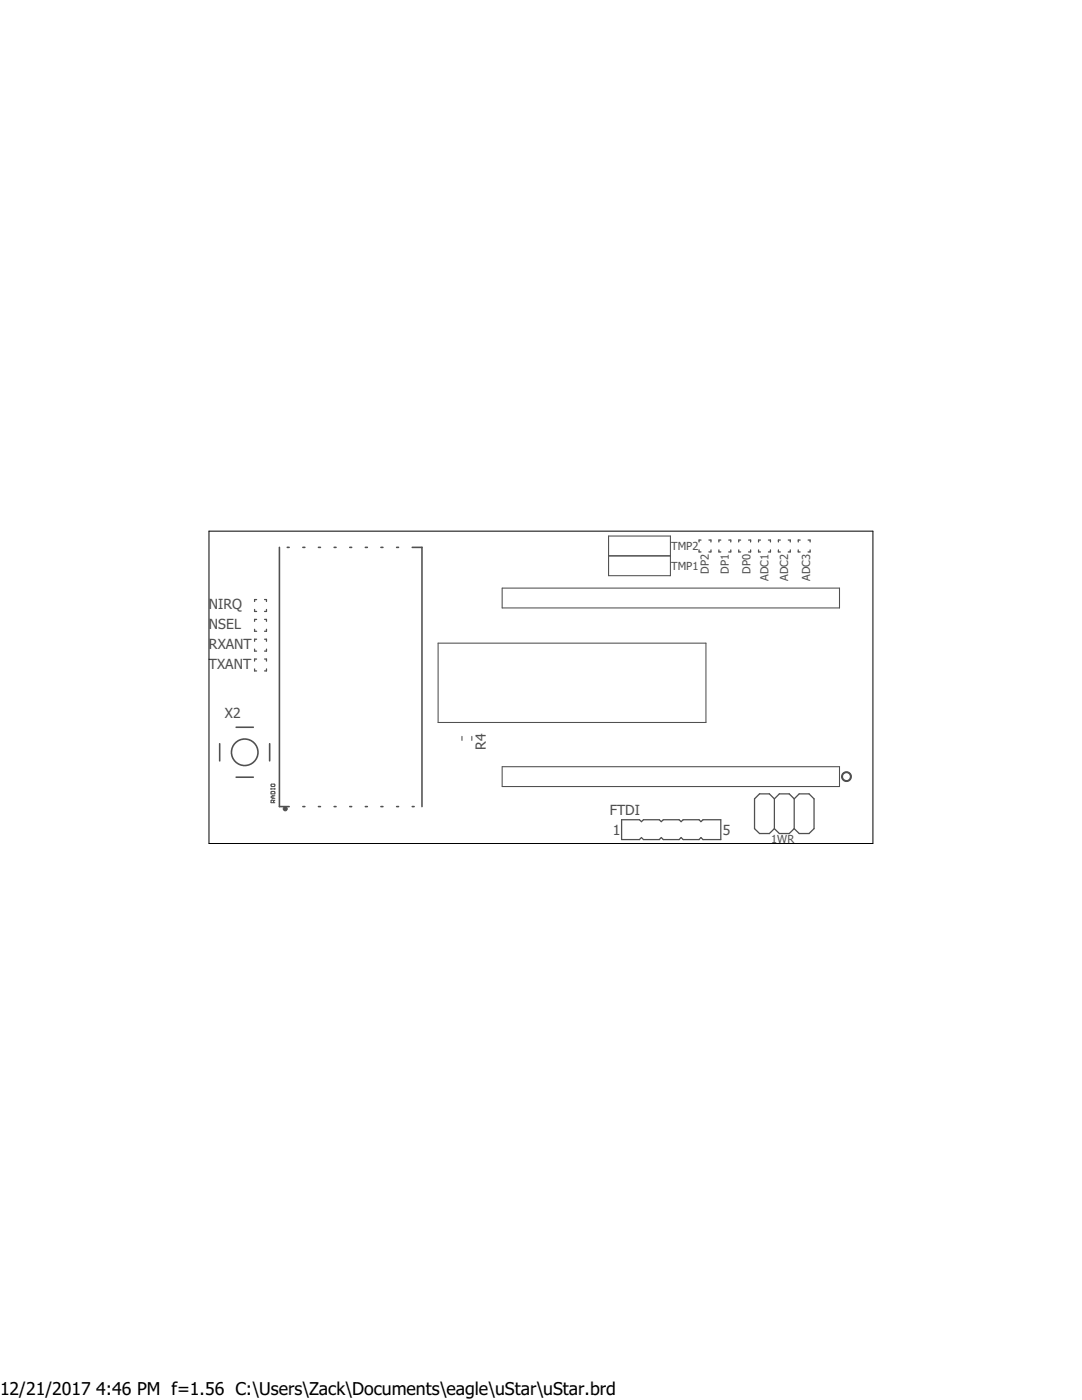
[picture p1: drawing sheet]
<svg xmlns="http://www.w3.org/2000/svg" width="216mm" height="279mm" viewBox="0 0 216 279" stroke-linecap="round" stroke-linejoin="round" font-family="sans-serif">
<g fill="none" stroke="#505050" stroke-width=".25">
<path d="M51.2 119.7h-.4v.3M52.8 119.7h.4v.3M139.5 109.7v.5h.4M139.9 107.8h-.4v.4M141.5 107.8h.4v.4M141.9 109.7v.5h-.4M143.4 109.7v.5h.4M143.8 107.8h-.4v.4M145.4 107.8h.4v.4M145.8 109.7v.5h-.4M147.4 109.7v.5h.4M147.8 107.8h-.4v.4"/>
<path d="M149.4 107.8h.4v.4M149.8 109.7v.5h-.4M151.4 109.7v.5h.3M151.7 107.8h-.3v.4M153.3 107.8h.4v.4M153.7 109.7v.5h-.4M155.3 109.7v.5h.4M155.7 107.8h-.4v.4M157.3 107.8h.4v.4M157.7 109.7v.5h-.4M159.3 109.7v.5h.4M159.7 107.8h-.4v.4"/>
<path d="M161.2 107.8h.4v.4M161.6 109.7v.5h-.4M50.8 121.6v.4h.4M50.8 125.6v.4h.4M50.8 129.5v.4h.4M50.8 133.5v.4h.4M51.2 131.5h-.4v.4M51.2 123.6h-.4v.4M51.2 127.6h-.4v.4M52.8 131.5h.4v.4M52.8 123.6h.4v.4M52.8 127.6h.4v.4"/>
<path d="M53.2 133.5v.4h-.4M53.2 121.6v.4h-.4M53.2 125.6v.4h-.4M53.2 129.5v.4h-.4M154.5 159.4l1-1h2l1 1M154.5 159.4l-1-1h-1.9l-1 1v6l1 .9h1.9l1-.9M154.5 159.4v6M158.5 159.4l1-1h1.9l1 1v6l-1 .9h-1.9l-1-.9M158.5 159.4v6M124 163.6h3.6l.4 .4 .4-.4h3.2l.4 .4 .4-.4h3.1l.4 .4 .4-.4h3.2l.4 .4 .4-.4h3.5v4h-3.5l-.4-.4-.4 .4h-3.2l-.4-.4-.4 .4h-3.1l-.4-.4-.4 .4h-3.2l-.4-.4-.4 .4h-3.6zM154.5 165.4l1 .9h2l1-.9"/>
</g>
<g fill="#505050" stroke="#505050" stroke-width=".2">
<path d="M168.3 154.2a.99 .99 0 0 1 1.5 .4 .99 .99 0 0 1-.7 1.4 .99 .99 0 0 1-1.2-1h.2a.78 .78 0 0 1 1.2-.7 .78 .78 0 0 1 .1 1.3 .78 .78 0 0 1-1.3-.4v-.2h-.2z" fill-rule="evenodd"/>
<circle cx="56.9" cy="161.4" r=".4"/>
</g>
<g fill="none" stroke="#505050" stroke-width=".21">
<path d="M100.2 117.4h67.3v3.9h-67.3zM121.4 107h12.4v7.9h-12.4zM121.4 110.9h12.4M87.4 128.4h53.5v15.8h-53.5zM54.1 156.6l.6-.1 .1 .3-.6 .2zM54.1 157.3v.3M54.1 157.4h.7M54.2 157.9h.5l.1 .5h-.7zM54.5 158.8v.5M54.8 159.7l-.2 .2M54.8 158.8h-.5l-.2 .3 .2 .2h.5M54.8 157.3v.3"/>
<path d="M92.2 147v.8M94.1 147v.8M100.2 153h67.3v4h-67.3zM54.6 160.2l-.1-.5-.4 .1v.4h.7"/>
</g>
<g fill="none" stroke="#505050" stroke-width=".32">
<path d="M55.8 109.2v51.8h1.9M57.3 109.2h.4M60.4 109.2h.4M63.5 109.2h.4M66.7 109.2h.4M69.8 109.2h.4M72.9 109.2h.4M76 109.2h.4M79.1 109.2h.4M82.3 109.2h1.9v51.8M43.8 148.4v3.4M47.1 145.1h3.4"/>
<path d="M47.1 155.1h3.4M53.8 148.4v3.4M60.4 161h.4M63.5 161h.4M66.7 161h.4M69.8 161h.4M72.9 161h.4M76 161h.4M79.1 161h.4M82.3 161h.3"/>
<circle cx="48.8" cy="150.1" r="2.65"/>
</g>
<path d="M41.7 106h132.5v62.3h-132.5z" fill="none" stroke="#000" stroke-width=".2"/>
<g font-size="3.5">
<text x="0" y="278.4">12/21/2017</text>
<text x="19.2" y="278.4">4:46 PM f=1.56 C:\Users\Zack\Documents\eagle\uStar\uStar.brd</text>
</g>
<g font-size="2.8" fill="#505050">
<text x="41.7" y="121.6">NIRQ</text>
<text x="41.7" y="125.6">NSEL</text>
<text x="41.7" y="129.5">RXANT</text>
<text x="41.7" y="133.5">TXANT</text>
<text x="44.9" y="143.2">X2</text>
<text x="96.9" y="149.6" transform="rotate(-90 96.9 149.6)">R4</text>
<text x="121.7" y="162.6">FTDI</text>
<text x="122.3" y="166.6">1</text>
<text x="144.2" y="166.6">5</text>
</g>
<g font-size="2.2" fill="#505050">
<text x="133.9" y="113.7">TMP1</text>
<text x="133.9" y="109.8">TMP2</text>
<text x="141.5" y="114.5" transform="rotate(-90 141.5 114.5)">DP2</text>
<text x="145.4" y="114.5" transform="rotate(-90 145.4 114.5)">DP1</text>
<text x="149.8" y="114.5" transform="rotate(-90 149.8 114.5)">DP0</text>
<text x="153.3" y="115.9" transform="rotate(-90 153.3 115.9)">ADC1</text>
<text x="157.3" y="115.9" transform="rotate(-90 157.3 115.9)">ADC2</text>
<text x="161.7" y="115.9" transform="rotate(-90 161.7 115.9)">ADC3</text>
<text x="153.9" y="168.1">1WR</text>
</g>
</svg>
